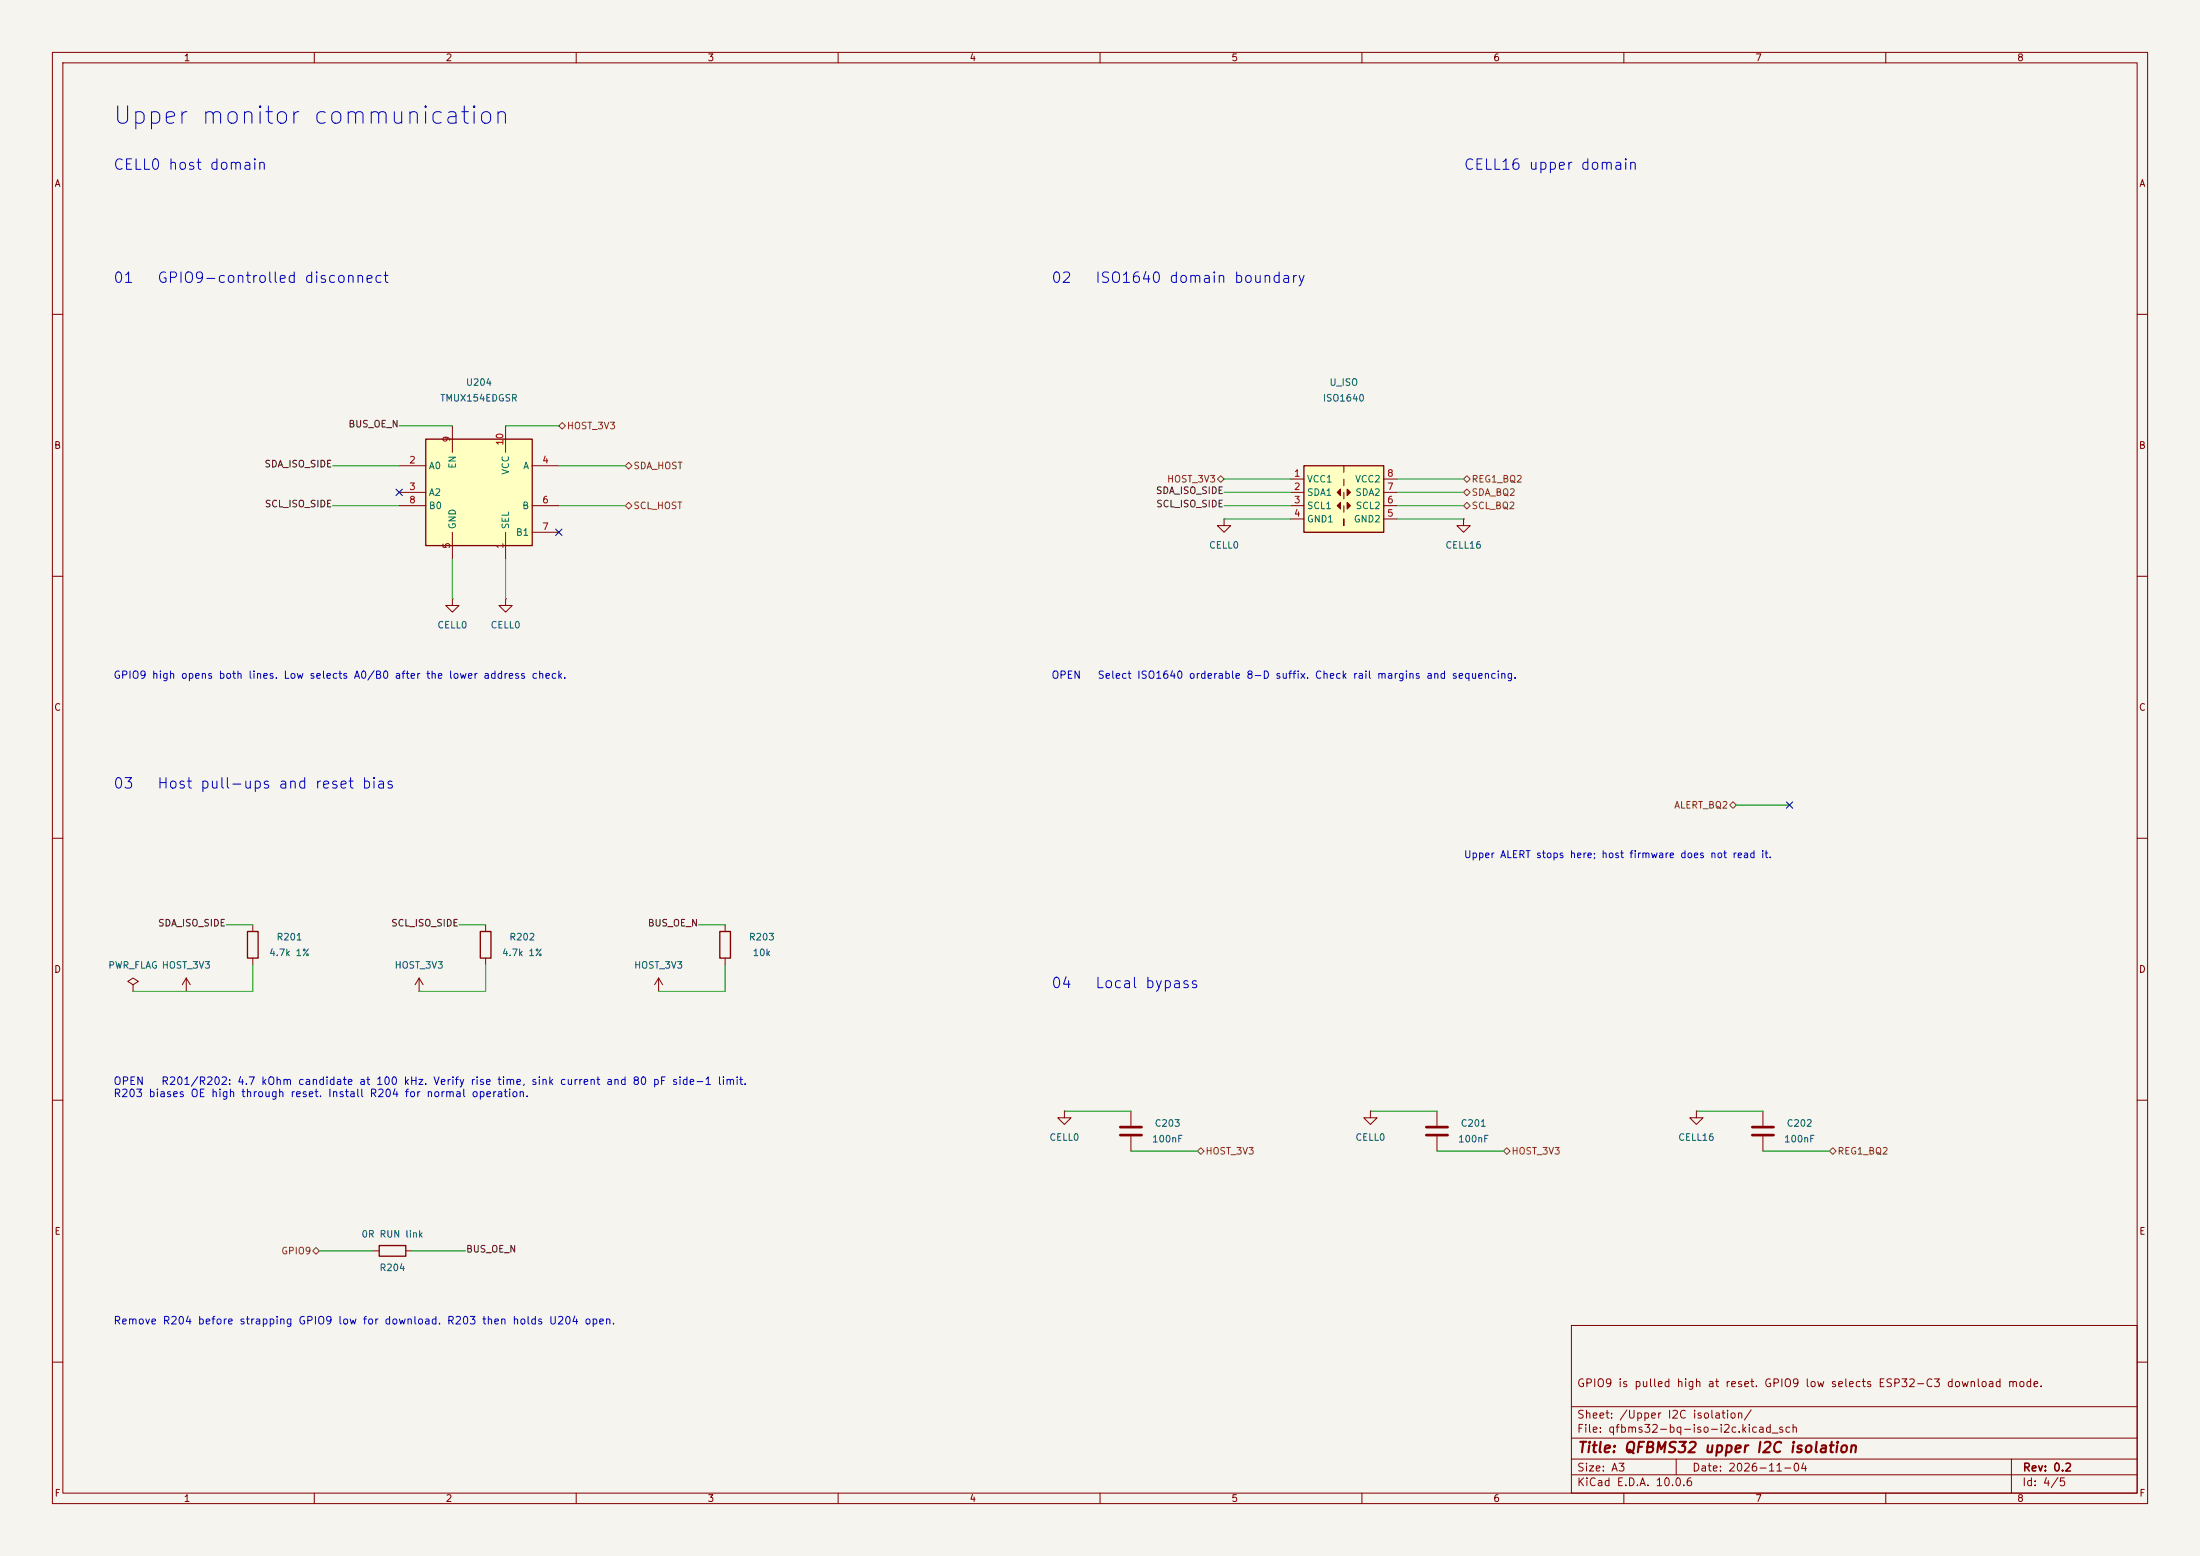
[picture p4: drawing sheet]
<svg xmlns="http://www.w3.org/2000/svg" width="420mm" height="297mm" viewBox="0 0 420 297" stroke-linecap="round" stroke-linejoin="round" font-family="sans-serif">
<path d="M0 0h420v297h-420z" fill="#f5f4ef" stroke="#f5f4ef" stroke-width=".19"/>
<g fill="none" stroke="#840000" stroke-width=".19">
<path d="M10 10h400v277h-400zM12 12h396v273h-396zM60 10v2M110 10v2M160 10v2M210 10v2M260 10v2M310 10v2M360 10v2M10 60h2M408 60h2M233.7 99.1v1.2h1.2l-1.2 1.3-1.3-1.3h1.3"/>
<path d="M233.7 99.1h.1M10 110h2M408 110h2M10 160h2M408 160h2M10 210h2M408 210h2M300 253h108v32h-108zM10 260h2M300 278.5h108M300 274.5h108M300 268.5h108"/>
<path d="M320 278.5v3M384 278.5v6.5M408 260h2M60 285v2M110 285v2M160 285v2M210 285v2M260 285v2M300 281.5h108M310 285v2M360 285v2"/>
</g>
<path d="M248.9 88.9h15.3v12.7h-15.3z" fill="#ffffc2"/>
<path d="M248.9 88.9h15.3v12.7h-15.3zM137.4 177.8h2v5.1h-2z" fill="none" stroke="#840000" stroke-width=".25"/>
<g fill="#840000" stroke="#840000" stroke-width=".19">
<path d="M255.3 94l.6-.7v1.3z"/>
<path d="M257.2 93.3l.6 .7-.6 .6z"/>
<path d="M257.2 95.9l.6 .6-.6 .7z"/>
<path d="M255.3 96.5l.6-.6v1.3z"/>
</g>
<g fill="none" stroke="#840000" stroke-width=".19">
<path d="M246.4 91.4h2.5M246.4 94h2.5M246.4 96.5h2.5M246.4 99.1h2.5M256.5 99.1v1.2zM256.5 88.9v1.3M256.5 91.4v1.3M256.5 94v1.3M256.5 96.5v1.3M264.2 91.4h2.5M264.2 94h2.5M264.2 96.5h2.5"/>
<path d="M264.2 99.1h2.5M279.4 99.1v1.2h1.3l-1.3 1.3-1.3-1.3h1.3M279.4 99.1h.1M138.4 176.5v1.3M138.4 182.9v1.3M203.2 212.1v1.3h1.3l-1.3 1.2-1.3-1.2h1.3M203.2 212.1h.1M215.9 212.1v2.8M215.9 216.9v2.8M261.6 212.1v1.3h1.3l-1.3 1.2-1.3-1.2h1.3M261.6 212.1h.1M274.3 212.1v2.8"/>
<path d="M274.3 216.9v2.8M323.8 212.1v1.3h1.3l-1.3 1.2-1.2-1.2h1.2M323.8 212.1h.1M336.5 212.1v2.8M336.5 216.9v2.8"/>
</g>
<path d="M213.9 215.1h4M213.9 216.7h4M272.3 215.1h4.1M272.3 216.7h4.1M334.5 215.1h4.1M334.5 216.7h4.1" fill="none" stroke="#840000" stroke-width=".51"/>
<path d="M81.3 83.8h20.3v20.3h-20.3z" fill="#ffffc2"/>
<path d="M81.3 83.8h20.3v20.3h-20.3zM47.2 177.8h2.1v5.1h-2.1zM91.7 177.8h2v5.1h-2zM72.4 237.7h5.1v2.1h-5.1z" fill="none" stroke="#840000" stroke-width=".25"/>
<g fill="none" stroke="#840000" stroke-width=".19">
<path d="M76.2 88.9h5.1M76.2 94h5.1M76.2 96.5h5.1M86.4 81.3v5.1M96.5 81.3v5.1M101.6 88.9h5.1M101.6 96.5h5.1M86.4 114.3v1.3h1.2l-1.2 1.2-1.3-1.2h1.3M86.4 114.3h.1M86.4 101.6v5.1M96.5 114.3v1.3h1.3l-1.3 1.2-1.3-1.2h1.3M96.5 114.3h.1"/>
<path d="M96.5 101.6v5.1M101.6 101.6h5.1M48.3 176.5v1.3M92.7 176.5v1.3M25.4 188l1-.7-1-.6-1 .6 1 .7v1.2M25.4 189.2h.1M35.6 189.2h.1M35.6 186.7l-.8 1.3M35.6 186.7l.7 1.3M35.6 186.7v2.5M48.3 182.9v1.3M80 189.2h.1"/>
<path d="M80 186.7l-.8 1.3M80 186.7l.8 1.3M80 186.7v2.5M92.7 182.9v1.3M125.7 189.2h.1M125.7 186.7l-.7 1.3M125.7 186.7l.8 1.3M125.7 186.7v2.5M71.1 238.8h1.3M77.5 238.8h1.2"/>
</g>
<path d="M106.7 81.3l.6-.7 .6 .7-.6 .6zM119.4 88.9l.6-.6 .6 .6-.6 .6zM119.4 96.5l.6-.6 .6 .6-.6 .7zM232.4 91.4l.6-.6 .7 .6-.7 .7zM279.4 94l.6-.7 .7 .7-.7 .6zM279.4 96.5l.6-.6 .7 .6-.7 .7zM279.4 91.4l.6-.6 .7 .6-.7 .7zM330.2 153.7l.6-.7 .7 .7-.7 .6zM228.6 219.7l.6-.6 .7 .6-.7 .6zM287 219.7l.7-.6 .6 .6-.6 .6zM349.2 219.7l.7-.6 .6 .6-.6 .6zM59.7 238.8l.6-.7 .7 .7-.7 .6z" fill="none" stroke="#725600" stroke-width=".19"/>
<g fill="none" stroke="#009600" stroke-width=".19">
<path d="M63.5 88.9h12.7M63.5 96.5h12.7M76.2 81.3h10.2M96.5 81.3h10.2M106.7 88.9h12.7M106.7 96.5h12.7M233.7 96.5h12.7M233.7 94h12.7M233.7 99.1h12.7M233.7 91.4h12.7M266.7 96.5h12.7M266.7 94h12.7"/>
<path d="M266.7 99.1h12.7M266.7 91.4h12.7M86.4 106.7v7.6M96.5 106.7v7.6M331.5 153.7h10.1M43.2 176.5h5.1M87.6 176.5h5.1M133.3 176.5h5.1M48.3 184.2v5h-22.9M92.7 184.2v5h-12.7M138.4 184.2v5h-12.7M203.2 212.1h12.7"/>
<path d="M215.9 219.7h12.7M261.6 212.1h12.7M274.3 219.7h12.7M323.8 212.1h12.7M336.5 219.7h12.7M61 238.8h10.1M78.7 238.8h10.2"/>
</g>
<path d="M75.6 93.4l1.2 1.2M76.8 93.4l-1.2 1.2M106.1 101l1.2 1.2M107.3 101l-1.2 1.2M341 153.1l1.2 1.2M342.2 153.1l-1.2 1.2" fill="none" stroke="#000084" stroke-width=".19"/>
<text font-size="3.3" fill="#0000c2" x="21.4" y="24.5">Upper monitor communication</text>
<g font-size="2" fill="#0000c2">
<text x="21.5" y="32.9">CELL0 host domain</text>
<text x="279.3" y="32.9">CELL16 upper domain</text>
<text x="21.5" y="54.5">01</text>
<text x="29.9" y="54.5">GPIO9-controlled disconnect</text>
<text x="200.6" y="54.5">02</text>
<text x="208.9" y="54.5">ISO1640 domain boundary</text>
<text x="21.5" y="151">03</text>
<text x="29.9" y="151">Host pull-ups and reset bias</text>
<text x="200.6" y="189.1">04</text>
<text x="208.9" y="189.1">Local bypass</text>
</g>
<text font-size="2" fill="#840000" x="301" y="277.8">Title: QFBMS32 upper I2C isolation</text>
<g font-size="1.5" fill="#840000">
<text x="300.9" y="265.1">GPIO9 is pulled high at reset. GPIO9 low selects ESP32-C3 download mode.</text>
<text x="300.9" y="273.8">File: qfbms32-bq-iso-i2c.kicad_sch</text>
<text x="300.9" y="271.1">Sheet: /Upper I2C isolation/</text>
<text x="300.9" y="281.2">Size: A3</text>
<text x="322.9" y="281.2">Date: 2026-11-04</text>
<text x="386" y="281.2">Rev: 0.2</text>
<text x="300.9" y="284">KiCad E.D.A. 10.0.6</text>
<text x="385.9" y="284">Id: 4/5</text>
</g>
<g font-size="1.4" fill="#0000c2">
<text x="21.6" y="129.9">GPIO9 high opens both lines. Low selects A0/B0 after the lower address check.</text>
<text x="200.6" y="129.9">OPEN</text>
<text x="209.4" y="129.9">Select ISO1640 orderable 8-D suffix. Check rail margins and sequencing.</text>
<text x="21.5" y="207.4">OPEN</text>
<text x="21.5" y="209.8">R203 biases OE high through reset. Install R204 for normal operation.</text>
<text x="30.7" y="207.4">R201/R202: 4.7 kOhm candidate at 100 kHz. Verify rise time, sink current and 80 pF side-1 limit.</text>
<text x="21.5" y="253.2">Remove R204 before strapping GPIO9 low for download. R203 then holds U204 open.</text>
</g>
<g font-size="1.3" fill="#840000">
<text x="35" y="12">1</text>
<text x="85" y="12">2</text>
<text x="135" y="12">3</text>
<text x="185" y="12">4</text>
<text x="235" y="12">5</text>
<text x="285" y="12">6</text>
<text x="335" y="12">7</text>
<text x="385" y="12">8</text>
<text x="10.3" y="36">A</text>
<text x="408.3" y="36">A</text>
<text x="10.2" y="86">B</text>
<text x="408.2" y="86">B</text>
<text x="10.2" y="136">C</text>
<text x="408.2" y="136">C</text>
<text x="10.2" y="186">D</text>
<text x="408.2" y="186">D</text>
<text x="10.3" y="236">E</text>
<text x="408.3" y="236">E</text>
<text x="10.3" y="286">F</text>
<text x="35" y="287">1</text>
<text x="85" y="287">2</text>
<text x="135" y="287">3</text>
<text x="185" y="287">4</text>
<text x="235" y="287">5</text>
<text x="285" y="287">6</text>
<text x="335" y="287">7</text>
<text x="385" y="287">8</text>
<text x="408.3" y="286">F</text>
</g>
<g font-size="1.3" fill="#006464">
<text x="83.9" y="76.9">TMUX154EDGSR</text>
<text x="88.8" y="73.9">U204</text>
<text x="252.4" y="76.9">ISO1640</text>
<text x="253.7" y="73.9">U_ISO</text>
<text x="81.8" y="89.9">A0</text>
<text x="87.3" y="89.6" transform="rotate(-90 87.3 89.6)">EN</text>
<text x="99.8" y="89.9">A</text>
<text x="81.8" y="94.9">A2</text>
<text x="97.5" y="90.7" transform="rotate(-90 97.5 90.7)">VCC</text>
<text x="249.4" y="92.4">VCC1</text>
<text x="249.4" y="94.9">SDA1</text>
<text x="258.6" y="92.4">VCC2</text>
<text x="258.6" y="94.9">SDA2</text>
<text x="81.8" y="97.5">B0</text>
<text x="87.3" y="101.1" transform="rotate(-90 87.3 101.1)">GND</text>
<text x="97.5" y="101.1" transform="rotate(-90 97.5 101.1)">SEL</text>
<text x="99.6" y="97.5">B</text>
<text x="249.4" y="97.5">SCL1</text>
<text x="249.4" y="100">GND1</text>
<text x="258.3" y="100">GND2</text>
<text x="258.7" y="97.5">SCL2</text>
<text x="98.4" y="102.6">B1</text>
<text x="230.7" y="105">CELL0</text>
<text x="275.8" y="105">CELL16</text>
<text x="83.4" y="120.3">CELL0</text>
<text x="93.6" y="120.3">CELL0</text>
<text x="52.7" y="179.8">R201</text>
<text x="97.1" y="179.8">R202</text>
<text x="142.9" y="179.8">R203</text>
<text x="20.6" y="185.2">PWR_FLAG HOST_3V3</text>
<text x="51.3" y="182.8">4.7k 1%</text>
<text x="75.2" y="185.2">HOST_3V3</text>
<text x="95.7" y="182.8">4.7k 1%</text>
<text x="120.9" y="185.2">HOST_3V3</text>
<text x="143.6" y="182.8">10k</text>
<text x="220.3" y="215.4">C203</text>
<text x="278.7" y="215.4">C201</text>
<text x="341" y="215.4">C202</text>
<text x="200.2" y="218.1">CELL0</text>
<text x="219.8" y="218.4">100nF</text>
<text x="258.7" y="218.1">CELL0</text>
<text x="278.3" y="218.4">100nF</text>
<text x="320.3" y="218.1">CELL16</text>
<text x="340.5" y="218.4">100nF</text>
<text x="68.9" y="236.5">0R RUN link</text>
<text x="72.4" y="242.9">R204</text>
</g>
<g font-size="1.3" fill="#0f0f0f">
<text x="66.4" y="81.9">BUS_OE_N</text>
<text x="50.4" y="89.5">SDA_ISO_SIDE</text>
<text x="220.6" y="94.6">SDA_ISO_SIDE</text>
<text x="50.5" y="97.1">SCL_ISO_SIDE</text>
<text x="220.6" y="97.1">SCL_ISO_SIDE</text>
<text x="30.1" y="177.1">SDA_ISO_SIDE</text>
<text x="74.6" y="177.1">SCL_ISO_SIDE</text>
<text x="123.6" y="177.1">BUS_OE_N</text>
<text x="88.9" y="239.4">BUS_OE_N</text>
</g>
<g font-size="1.3" fill="#725600">
<text x="108.1" y="82.2">HOST_3V3</text>
<text x="120.8" y="89.9">SDA_HOST</text>
<text x="222.7" y="92.4">HOST_3V3</text>
<text x="280.8" y="94.9">SDA_BQ2</text>
<text x="280.8" y="92.4">REG1_BQ2</text>
<text x="120.8" y="97.5">SCL_HOST</text>
<text x="280.8" y="97.5">SCL_BQ2</text>
<text x="319.5" y="154.6">ALERT_BQ2</text>
<text x="230" y="220.7">HOST_3V3</text>
<text x="288.5" y="220.7">HOST_3V3</text>
<text x="350.7" y="220.7">REG1_BQ2</text>
<text x="53.6" y="239.7">GPIO9</text>
</g>
<g font-size="1.3" fill="#a90000">
<text x="78" y="88.8">2</text>
<text x="86.2" y="84.6" transform="rotate(-90 86.2 84.6)">9</text>
<text x="96.4" y="85.2" transform="rotate(-90 96.4 85.2)">10</text>
<text x="103.4" y="88.8">4</text>
<text x="78" y="93.8">3</text>
<text x="246.9" y="91.3">1</text>
<text x="246.9" y="93.8">2</text>
<text x="264.7" y="93.8">7</text>
<text x="264.7" y="91.3">8</text>
<text x="78" y="96.4">8</text>
<text x="103.4" y="96.4">6</text>
<text x="103.4" y="101.5">7</text>
<text x="246.9" y="96.4">3</text>
<text x="246.9" y="98.9">4</text>
<text x="264.7" y="98.9">5</text>
<text x="264.7" y="96.4">6</text>
<text x="86.2" y="104.9" transform="rotate(-90 86.2 104.9)">5</text>
<text x="96.4" y="104.9" transform="rotate(-90 96.4 104.9)">1</text>
</g>
<text font-size="1.3" fill="#0000c2" x="279.4" y="164.1">Upper ALERT stops here; host firmware does not read it.</text>
</svg>
